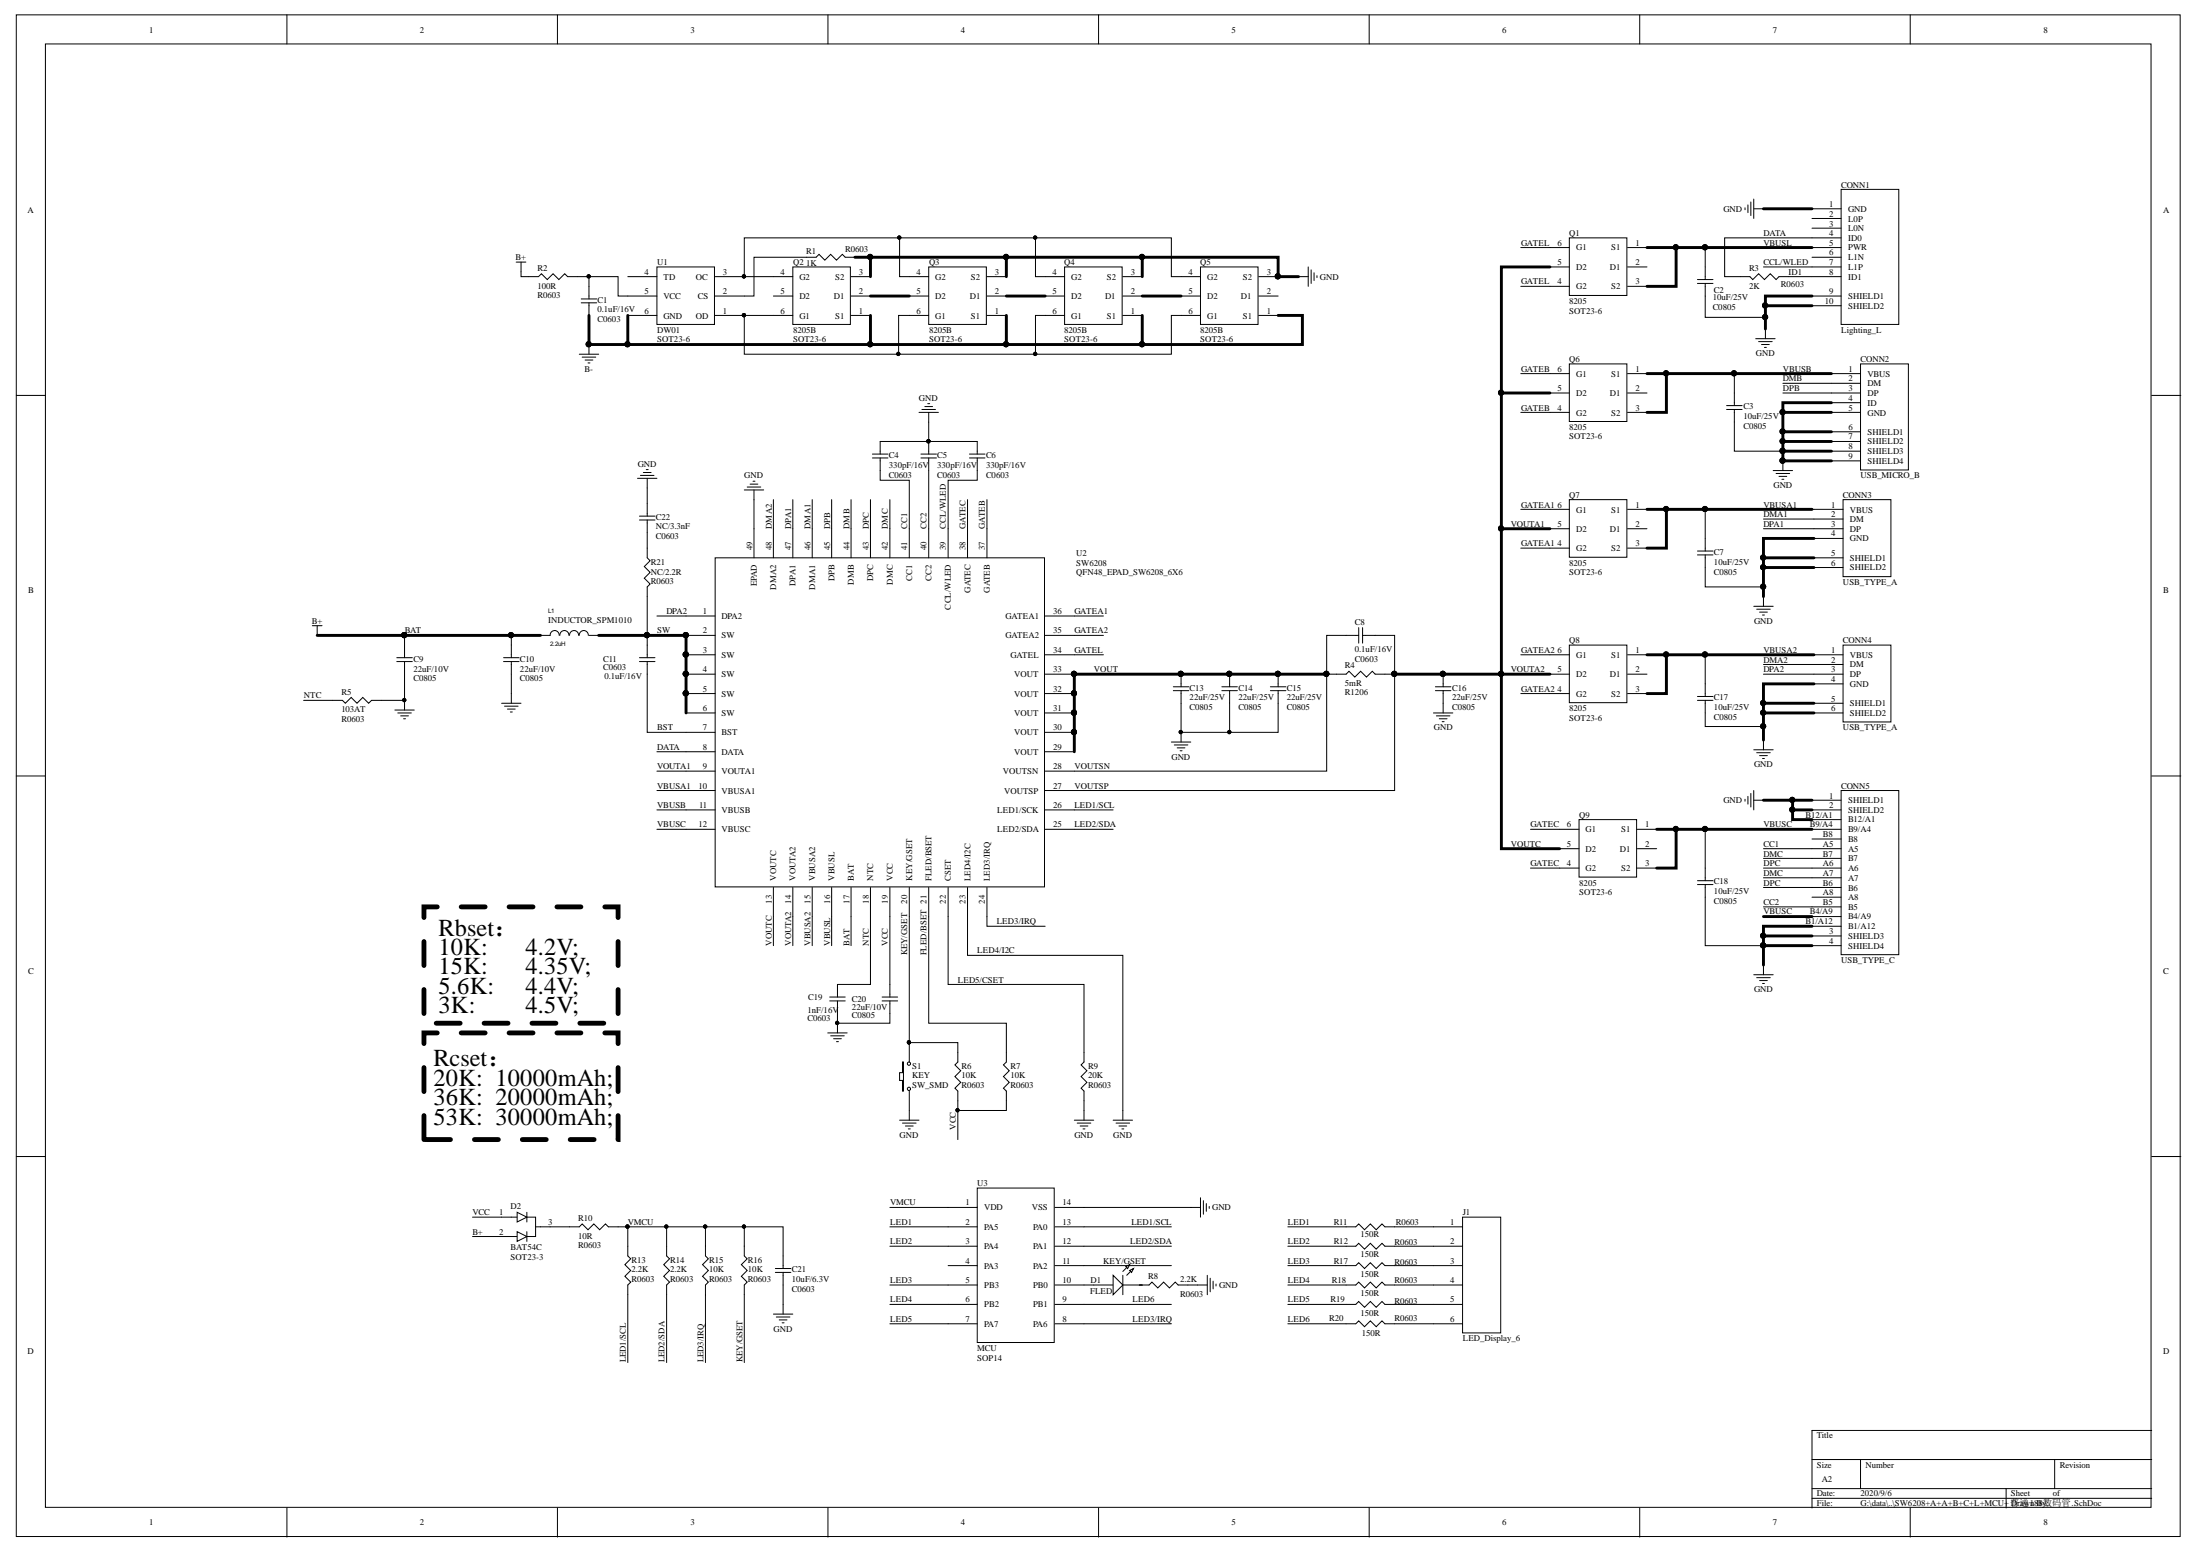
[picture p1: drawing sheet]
# Altium project SW6208+A+A+B+C+L+MCU+普通188数码管.PrjPCB
1 sheet, 64 parts. Net scope: global (net labels, ports and power ports of the same name join across sheets).

## Sheet SW6208+A+A+B+C+L+MCU+普通188数码管.SchDoc
size A2

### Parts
C1  0.1uF/16V  [C0603]
C2  10uF/25V  [C0805]
C3  10uF/25V  [C0805]
C4  330pF/16V  [C0603]
C5  330pF/16V  [C0603]
C6  330pF/16V  [C0603]
C7  10uF/25V  [C0805]
C8  0.1uF/16V  [C0603]
C9  22uF/10V  [C0805]
C10  22uF/10V  [C0805]
C11  0.1uF/16V  [C0603]
C13  22uF/25V  [C0805]
C14  22uF/25V  [C0805]
C15  22uF/25V  [C0805]
C16  22uF/25V  [C0805]
C17  10uF/25V  [C0805]
C18  10uF/25V  [C0805]
C19  1nF/16V  [C0603]
C20  22uF/10V  [C0805]
C21  10uF/6.3V  [C0603]
C22  NC/3.3nF  [C0603]
CONN1  Lighting_L  [Lighting]
CONN2  USB_MICRO_B  [USB_MICRO_B]
CONN3  USB_TYPE_A  [USB_TYPE_A]
CONN4  USB_TYPE_A  [USB_TYPE_A]
CONN5  USB_TYPE_C  [USB_TYPE_C]
D1  FLED  [LED0603]
D2  BAT54C  Footprint: SOT23-3  [SOT-23]
J1  LED_Display_6  [SEG-6]
L1  2.2uH  [INDUCTOR_SPM1010]
Q1  8205  [SOT23-6]
Q2  8205B  [SOT23-6]
Q3  8205B  [SOT23-6]
Q4  8205B  [SOT23-6]
Q5  8205B  [SOT23-6]
Q6  8205  [SOT23-6]
Q7  8205  [SOT23-6]
Q8  8205  [SOT23-6]
Q9  8205  [SOT23-6]
R1  1K  [R0603]
R2  100R  [R0603]
R3  2K  [R0603]
R4  5mR  [R1206]
R5  103AT  [R0603]
R6  10K  [R0603]
R7  10K  [R0603]
R8  2.2K  [R0603]
R9  20K  [R0603]
R10  10R  [R0603]
R11  150R  [R0603]
R12  150R  [R0603]
R13  2.2K  [R0603]
R14  2.2K  [R0603]
R15  10K  [R0603]
R16  10K  [R0603]
R17  150R  [R0603]
R18  150R  [R0603]
R19  150R  [R0603]
R20  150R  [R0603]
R21  NC/2.2R  [R0603]
S1  KEY  [SW_SMD]
U1  DW01  [SOT23-6]
U2  SW6208  Footprint: QFN48_EPAD_SW6208_6X6  [QFN48_6X6_EPAD]
U3  MCU  [SOP14]

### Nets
B+: C9.2 C10.2 D2.2 L1.1 R2.1 U2.17(BAT)  [also labelled BAT]
B-: C1.1 Q2.1(S1) Q3.1(S1) Q4.1(S1) Q5.1(S1) U1.6(GND)
LED4/I2C: C2.1 C3.1 C4.2 C5.2 C6.2 C7.1 C9.1 C10.1 C13.1 C14.1 C15.1 C16.1 C17.1 C18.1 C19.2 C20.2 C21.1 C22.2 CONN1.1(GND) CONN1.9(SHIELD1) CONN1.10(SHIELD2) CONN2.4(ID) CONN2.5(GND) CONN2.6(SHIELD1) CONN2.7(SHIELD2) CONN2.8(SHIELD3) CONN2.9(SHIELD4) CONN3.4(GND) CONN3.5(SHIELD1) CONN3.6(SHIELD2) CONN4.4(GND) CONN4.5(SHIELD1) CONN4.6(SHIELD2) CONN5.1(SHIELD1) CONN5.2(SHIELD2) CONN5.3(SHIELD3) CONN5.4(SHIELD4) CONN5.B1/A12 CONN5.B12/A1 Q2.3(S2) Q3.3(S2) Q4.3(S2) Q5.3(S2) R1.2 R5.1 R8.2 R9.1 S1.1 U2.23(LED4/I2C) U2.49(EPAD) U3.14(VSS)  [also labelled GND]
BST: C11.1 U2.7(BST)
CC1: C4.1 CONN5.A5 U2.41(CC1)
CC2: C5.1 CONN5.B5 U2.40(CC2)
CCL/WLED: C6.1 CONN1.7(L1P) U2.39(CCL/WLED)
DATA: CONN1.4(ID0) R3.2 U2.8(DATA)
DMA1: CONN3.2(DM) U2.46(DMA1)
DMA2: CONN4.2(DM) U2.48(DMA2)
DMB: CONN2.2(DM) U2.44(DMB)
DMC: CONN5.A7 CONN5.B7 U2.42(DMC)
DPA1: CONN3.3(DP) U2.47(DPA1)
DPA2: CONN4.3(DP) U2.1(DPA2)
DPB: CONN2.3(DP) U2.45(DPB)
DPC: CONN5.A6 CONN5.B6 U2.43(DPC)
FLED/BSET: R7.2 U2.21(FLED/BSET)
GATEA1: Q7.4(G2) Q7.6(G1) U2.36(GATEA1)
GATEA2: Q8.4(G2) Q8.6(G1) U2.35(GATEA2)
GATEB: Q6.4(G2) Q6.6(G1) U2.37(GATEB)
GATEC: Q9.4(G2) Q9.6(G1) U2.38(GATEC)
GATEL: Q1.4(G2) Q1.6(G1) U2.34(GATEL)
ID1: CONN1.8(ID1) R3.1
KEY/GSET: R6.2 R16.2 S1.2 U2.20(KEY/GSET) U3.11(PA2)
LED1: R11.1 U3.2(PA5)
LED1/SCL: R13.2 U2.26(LED1/SCK) U3.13(PA0)
LED2: R12.1 U3.3(PA4)
LED2/SDA: R14.2 U2.25(LED2/SDA) U3.12(PA1)
LED3: R17.1 U3.5(PB3)
LED3/IRQ: R15.2 U2.24(LED3/IRQ) U3.8(PA6)
LED4: R18.1 U3.6(PB2)
LED5: R19.1 U3.7(PA7)
LED5/CSET: R9.2 U2.22(CSET)
LED6: R20.1 U3.9(PB1)
NTC: C19.1 R5.2 U2.18(NTC)
SW: C11.2 L1.2 R21.2 U2.2(SW) U2.3(SW) U2.4(SW) U2.5(SW) U2.6(SW)
VBUSA1: C7.2 CONN3.1(VBUS) Q7.1(S1) Q7.3(S2) U2.10(VBUSA1)
VBUSA2: C17.2 CONN4.1(VBUS) Q8.1(S1) Q8.3(S2) U2.15(VBUSA2)
VBUSB: C3.2 CONN2.1(VBUS) Q6.1(S1) Q6.3(S2) U2.11(VBUSB)
VBUSC: C18.2 CONN5.B4/A9 CONN5.B9/A4 Q9.1(S1) Q9.3(S2) U2.12(VBUSC)
VBUSL: C2.2 CONN1.5(PWR) Q1.1(S1) Q1.3(S2) U2.16(VBUSL)
VCC: C20.1 D2.1 R6.1 R7.1 U2.19(VCC)
VMCU: C21.2 R10.2 R13.1 R14.1 R15.1 R16.1 U3.1(VDD)
VOUT: C8.1 C13.2 C14.2 C15.2 R4.1 U2.28(VOUTSN) U2.29(VOUT) U2.30(VOUT) U2.31(VOUT) U2.32(VOUT) U2.33(VOUT)  [also labelled VOUTSN]
VOUTA1: C8.2 C16.2 Q1.5(D2) Q6.5(D2) Q7.5(D2) Q8.5(D2) Q9.5(D2) R4.2 U2.9(VOUTA1) U2.13(VOUTC) U2.14(VOUTA2) U2.27(VOUTSP)  [also labelled VOUTA2, VOUTC, VOUTSP]
NetC1_2: C1.2 R2.2 U1.5(VCC)
NetC22_1: C22.1 R21.1
NetD1_1: D1.1(A) U3.10(PB0)
NetD1_2: D1.2(K) R8.1
NetD2_3: D2.3 R10.1
NetJ1_1: J1.1 R11.2
NetJ1_2: J1.2 R12.2
NetJ1_3: J1.3 R17.2
NetJ1_4: J1.4 R18.2
NetJ1_5: J1.5 R19.2
NetJ1_6: J1.6 R20.2
NetQ2_2: Q2.2(D1) Q3.5(D2)
NetQ2_4: Q2.4(G2) Q3.4(G2) Q4.4(G2) Q5.4(G2) U1.3(OC)
NetQ2_6: Q2.6(G1) Q3.6(G1) Q4.6(G1) Q5.6(G1) U1.1(OD)
NetQ3_2: Q3.2(D1) Q4.5(D2)
NetQ4_2: Q4.2(D1) Q5.5(D2)
NetR1_1: R1.1 U1.2(CS)

Not connected (* = marked no-connect by the designer): CONN1 2(L0P) 3(L0N) 6(L1N); CONN5 A8 B8; Q1 2(D1); Q2 5(D2); Q5 2(D1); Q6 2(D1); Q7 2(D1); Q8 2(D1); Q9 2(D1); U1 4(TD); U3 4(PA3)

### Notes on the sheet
- Rbset：
- 10K:      4.2V;
- 15K:      4.35V;
- 5.6K:     4.4V;
- 3K:        4.5V;
- Rcset：
- 20K:  10000mAh;
- 36K:  20000mAh;
- 53K:  30000mAh;
